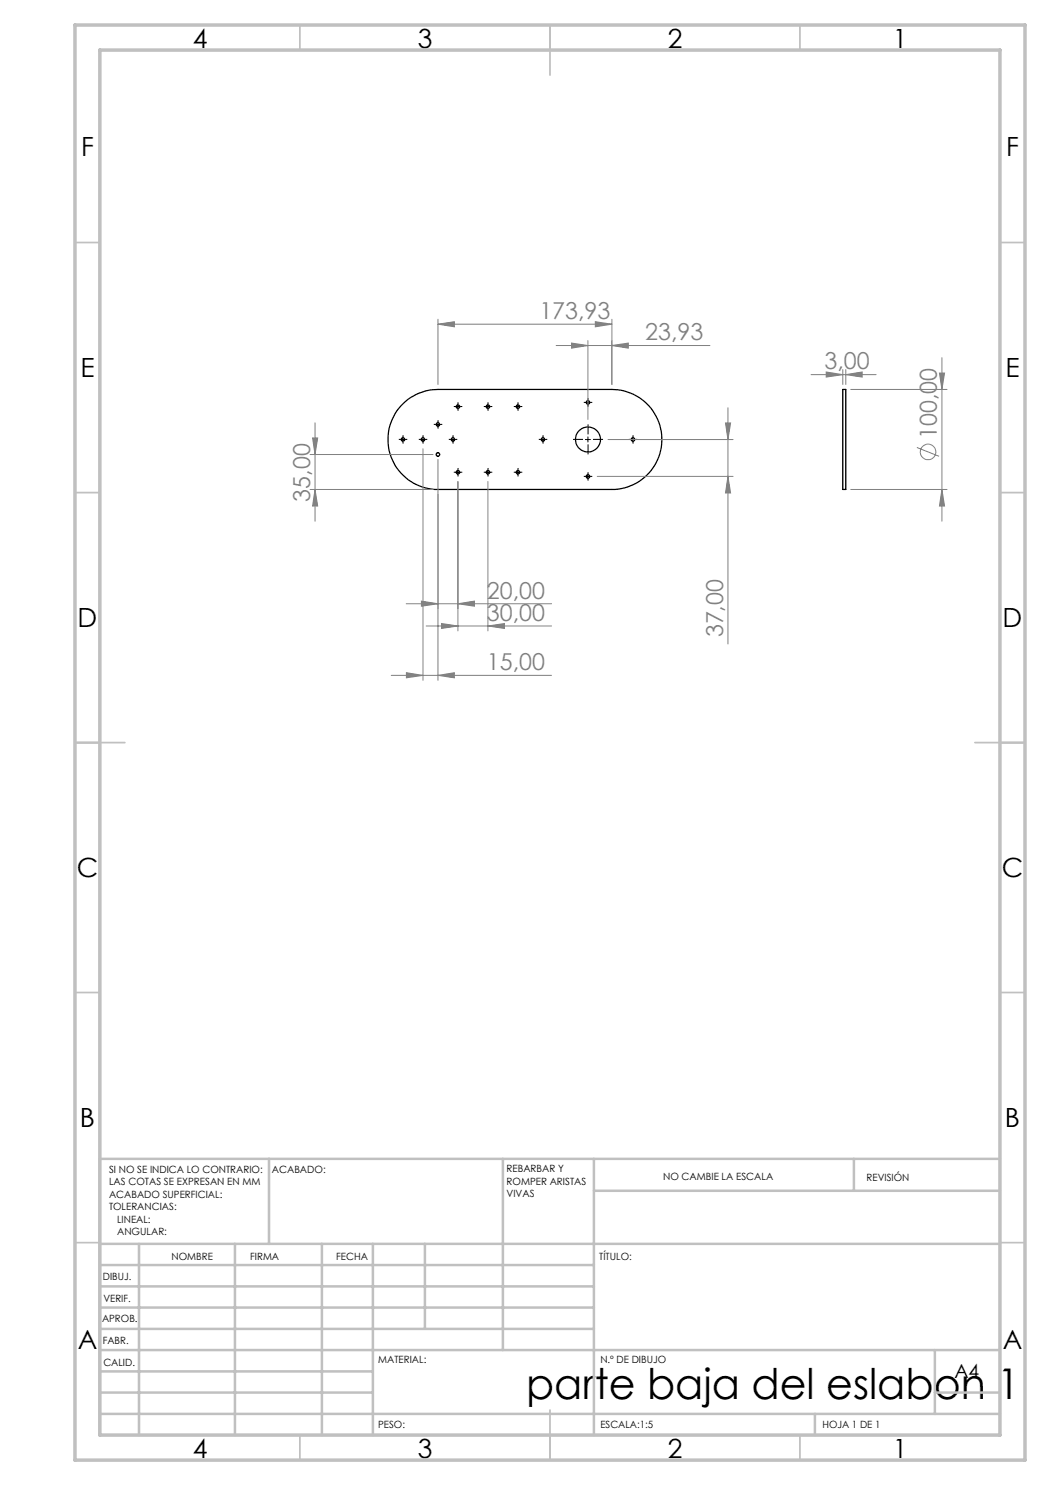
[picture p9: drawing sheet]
<svg xmlns="http://www.w3.org/2000/svg" width="210mm" height="297mm" viewBox="0 0 210 297" stroke-linecap="round" stroke-linejoin="round" font-family="sans-serif">
<g fill="none" stroke="#000" stroke-width=".25">
<path d="M168.6 77.9h.6v20h-.6zM80.2 81.2a10 10 0 0 1 7.4-3.3h34.8a10 10 0 0 1 10 10 10 10 0 0 1-10 10h-34.8a10 10 0 0 1-9.1-6 10 10 0 0 1 1.7-10.7z"/>
<circle cx="80.6" cy="87.9" r=".35"/>
<circle cx="84.6" cy="87.9" r=".35"/>
<circle cx="87.6" cy="90.9" r=".35"/>
<circle cx="87.6" cy="84.9" r=".35"/>
<circle cx="90.6" cy="87.9" r=".35"/>
<circle cx="91.6" cy="81.3" r=".35"/>
<circle cx="91.6" cy="94.5" r=".35"/>
<circle cx="97.6" cy="81.3" r=".35"/>
<circle cx="97.6" cy="94.5" r=".35"/>
<circle cx="103.6" cy="81.3" r=".35"/>
<circle cx="103.6" cy="94.5" r=".35"/>
<circle cx="108.6" cy="87.9" r=".35"/>
<circle cx="117.6" cy="80.5" r=".35"/>
<circle cx="117.6" cy="95.3" r=".35"/>
<circle cx="117.6" cy="87.9" r="2.5"/>
<circle cx="126.6" cy="87.9" r=".35"/>
</g>
<g fill="none" stroke="#808080" stroke-width=".2">
<path d="M87.6 64.8l3.3-.5v1.1zM87.6 63.8v13.1M87.6 64.8h34.8M111.2 69.1h30.8M114.3 68.6l3.3 .5-3.3 .5zM117.6 68.1v15.8M119.1 64.3l3.3 .5-3.3 .6zM122.4 69.1l3.3-.5v1zM122.4 63.8v13.1M162.2 74.9h13M165.2 74.4l3.4 .5-3.4 .5zM168.6 73.9v3"/>
<path d="M169.2 74.9l3.2-.5v1zM169.2 73.9v3M170.1 77.9h19.3M187.9 74.6h1l-.5 3.3zM188.4 71.5v32.7M62 97.9h24.6M62 90.9h24.6M62.5 87.6h1l-.5 3.3zM63 97.9l.5 3.3h-1zM63 84.6v19.6M84.6 89.7v46.4M87.6 91.9v44.2"/>
<path d="M91.6 96.3v29.9M97.6 96.3v29.9M119.5 95.3h27.1M121.6 87.9h25M145.1 84.6h1l-.5 3.3zM145.6 95.3l.5 3.3h-1zM145.6 81.6v47.2M170.1 97.9h19.3M183.4 89.5l4.4 1.8M188.4 97.9l.5 3.3h-1zM78.2 135.1h32.1M81.2 120.8h29.1"/>
<path d="M81.3 134.5l3.3 .6-3.3 .5zM84.3 120.2l3.3 .6-3.3 .4zM85.2 125.2h25.1M87.6 135.1l3.3-.6v1.1zM88.3 124.7l3.3 .5-3.3 .5zM91.6 120.8l3.3-.6v1zM97.6 125.2l3.3-.5v1z"/>
<circle cx="185.6" cy="90.4" r="1.56"/>
</g>
<g fill="none" stroke="#000" stroke-width=".2" stroke-dasharray="15.2 1.3 1.3 1.3" stroke-linecap="butt">
<path d="M117.6 80v-.4M80.1 87.9h-.3M80.6 87.4v-.4M80.6 88.4v.3M81.1 87.9h.4M84.1 87.9h-.3M84.6 87.4v-.4M84.6 88.4v.3M85.1 87.9h.4M87.1 84.9h-.3M87.6 84.4v-.4M87.6 85.4v.3"/>
<path d="M88.1 84.9h.4M90.1 87.9h-.3M90.6 87.4v-.4M90.6 88.4v.3M91.1 87.9h.4M91.1 94.4h-.3M91.1 81.3h-.3M91.6 93.9v-.3M91.6 94.9v.4M91.6 80.8v-.3M91.6 81.8v.4M92.1 94.4h.4"/>
<path d="M92.1 81.3h.4M97.1 94.4h-.3M97.1 81.3h-.3M97.6 93.9v-.3M97.6 94.9v.4M97.6 80.8v-.3M97.6 81.8v.4M98.1 94.4h.4M98.1 81.3h.4M103.1 81.3h-.3M103.1 94.4h-.3M103.6 80.8v-.3"/>
<path d="M103.6 81.8v.4M103.6 93.9v-.3M103.6 94.9v.4M104.1 81.3h.4M104.1 94.4h.4M108.1 87.9h-.3M108.6 87.4v-.4M108.6 88.4v.3M109.1 87.9h.4M116.6 87.9h-2M117.1 80.5h-.3M117.1 95.3h-.3"/>
<path d="M117.6 86.9v-2M117.6 88.9v2M117.6 81v.3M117.6 94.8v-.4M117.6 95.8v.3M118.1 80.5h.4M118.1 95.3h.4M118.6 87.9h2M126.1 87.9h-.3M126.6 87.4v-.4M126.6 88.4v.3M127.1 87.9h.4"/>
</g>
<g fill="none" stroke="#000" stroke-width=".2">
<path d="M80.1 87.9h1M80.6 87.4v1M84.1 87.9h1M84.6 87.4v1M87.1 84.9h1M87.6 84.4v1M90.1 87.9h1M90.6 87.4v1M91.1 94.5h1M91.1 81.3h1M91.6 80.8v1M91.6 94v1"/>
<path d="M97.1 94.5h1M97.1 81.3h1M97.6 80.8v1M97.6 94v1M103.1 94.5h1M103.1 81.3h1M103.6 80.8v1M103.6 94v1M108.1 87.9h1M108.6 87.4v1M117.1 87.9h1M117.1 80.5h1"/>
<path d="M117.1 95.3h1M117.6 80v1M117.6 87.4v1M117.6 94.8v1M126.1 87.9h1M126.6 87.4v1"/>
</g>
<g fill="none" stroke="#c0c0c0" stroke-width=".35">
<path d="M60 5v5M110 5v10M160 5v5M15 48.5h5M200 48.5h5M15 98.5h5M200 98.5h5M15 148.5h10M195 148.5h10M15 198.5h5M200 198.5h5M15 248.5h5"/>
<path d="M200 248.5h5M60 287v5M110 282v10M160 287v5"/>
</g>
<g fill="none" stroke="#c0c0c0" stroke-width=".5">
<path d="M53.8 231.8v17M100.6 231.8v38.2M118.8 231.8v55.2M118.8 238.2h81.2M170.8 231.8v6.4M200 231.8h-180v55.2M20 248.8h180M20 257.3h98.8M20 253h98.8M27.8 248.8v38.2M47 248.8v38.2M64.4 248.8v38.2"/>
<path d="M74.6 248.8v38.2M85 248.8v17M20 265.8h98.8M20 261.5h98.8M20 278.5h54.6M20 274.3h54.6M20 270h180M187 278.5h13M187 270v12.8M20 282.8h180M163 282.8v4.2"/>
</g>
<path d="M15 5h190v287h-190zM20 10h180v277h-180z" fill="none" stroke="#c0c0c0" stroke-width=".7"/>
<g fill="#808080">
<path d="M91.6 120.8l3.3-.6v1zM84.3 120.2l3.3 .6-3.3 .4zM169.2 74.9l3.2-.5v1zM165.2 74.4l3.4 .5-3.4 .5z"/>
<path d="M88.3 124.7l3.3 .5-3.3 .5zM97.6 125.2l3.3-.5v1zM114.3 68.6l3.3 .5-3.3 .5zM122.4 69.1l3.3-.5v1zM81.3 134.5l3.3 .6-3.3 .5zM87.6 135.1l3.3-.6v1.1z"/>
<path d="M87.6 64.8l3.3-.5v1.1zM119.1 64.3l3.3 .5-3.3 .6z"/>
<path d="M145.6 95.3l.5 3.3h-1zM145.1 84.6h1l-.5 3.3zM188.4 97.9l.5 3.3h-1zM187.9 74.6h1l-.5 3.3z"/>
<path d="M62.5 87.6h1l-.5 3.3zM63 97.9l.5 3.3h-1z"/>
</g>
<text font-size="8.5" x="105.2" y="279.7">parte baja del eslabon 1</text>
<g font-size="5.3">
<text x="38.5" y="9.5">4</text>
<text x="83.5" y="9.5">3</text>
<text x="133.5" y="9.5">2</text>
<text x="178.5" y="9.5">1</text>
<text x="16.2" y="31.2">F</text>
<text x="201.2" y="31.2">F</text>
<text x="16.1" y="75.5">E</text>
<text x="201.1" y="75.5">E</text>
<text x="15.5" y="125.5">D</text>
<text x="200.5" y="125.5">D</text>
<text x="15.4" y="175.5">C</text>
<text x="200.4" y="175.5">C</text>
<text x="16" y="225.5">B</text>
<text x="201" y="225.5">B</text>
<text x="15.5" y="269.7">A</text>
<text x="200.5" y="269.7">A</text>
<text x="38.5" y="291.5">4</text>
<text x="83.5" y="291.5">3</text>
<text x="133.5" y="291.5">2</text>
<text x="178.5" y="291.5">1</text>
</g>
<g font-size="4.7" fill="#808080">
<text x="107.9" y="63.8">173,93</text>
<text x="129.1" y="68.1">23,93</text>
<text x="164.9" y="73.9">3,00</text>
<text x="187.3" y="87.8" transform="rotate(-90 187.3 87.8)">100,00</text>
<text x="62" y="100.3" transform="rotate(-90 62 100.3)">35,00</text>
<text x="97.4" y="119.7">20,00</text>
<text x="97.4" y="124.2">30,00</text>
<text x="144.6" y="127.5" transform="rotate(-90 144.6 127.5)">37,00</text>
<text x="97.4" y="134">15,00</text>
</g>
<text font-size="3.9" x="190.9" y="275.5">A4</text>
<g font-size="2">
<text x="21.8" y="234.6">SI NO SE INDICA LO CONTRARIO:</text>
<text x="21.8" y="237.1">LAS COTAS SE EXPRESAN EN MM</text>
<text x="21.8" y="239.6">ACABADO SUPERFICIAL:</text>
<text x="54.4" y="234.6">ACABADO:</text>
<text x="101.3" y="234.5">REBARBAR Y</text>
<text x="101.3" y="237">ROMPER ARISTAS</text>
<text x="101.3" y="239.5">VIVAS</text>
<text x="132.6" y="236">NO CAMBIE LA ESCALA</text>
<text x="173.3" y="236.2">REVISIÓN</text>
<text x="21.8" y="242.1">TOLERANCIAS:</text>
<text x="23.4" y="244.6">LINEAL:</text>
<text x="23.4" y="247.1">ANGULAR:</text>
<text x="34.3" y="252">NOMBRE</text>
<text x="50" y="251.9">FIRMA</text>
<text x="67.2" y="251.9">FECHA</text>
<text x="119.9" y="251.9">TÍTULO:</text>
<text x="20.6" y="256.1">DIBUJ.</text>
<text x="20.7" y="260.3">VERIF.</text>
<text x="20.4" y="264.4">APROB.</text>
<text x="20.5" y="268.8">FABR.</text>
<text x="20.7" y="273.1">CALID.</text>
<text x="75.6" y="272.5">MATERIAL:</text>
<text x="120.1" y="272.5">N.º DE DIBUJO</text>
<text x="75.6" y="285.5">PESO:</text>
<text x="120.1" y="285.6">ESCALA:1:5</text>
<text x="164.5" y="285.6">HOJA 1 DE 1</text>
</g>
</svg>
